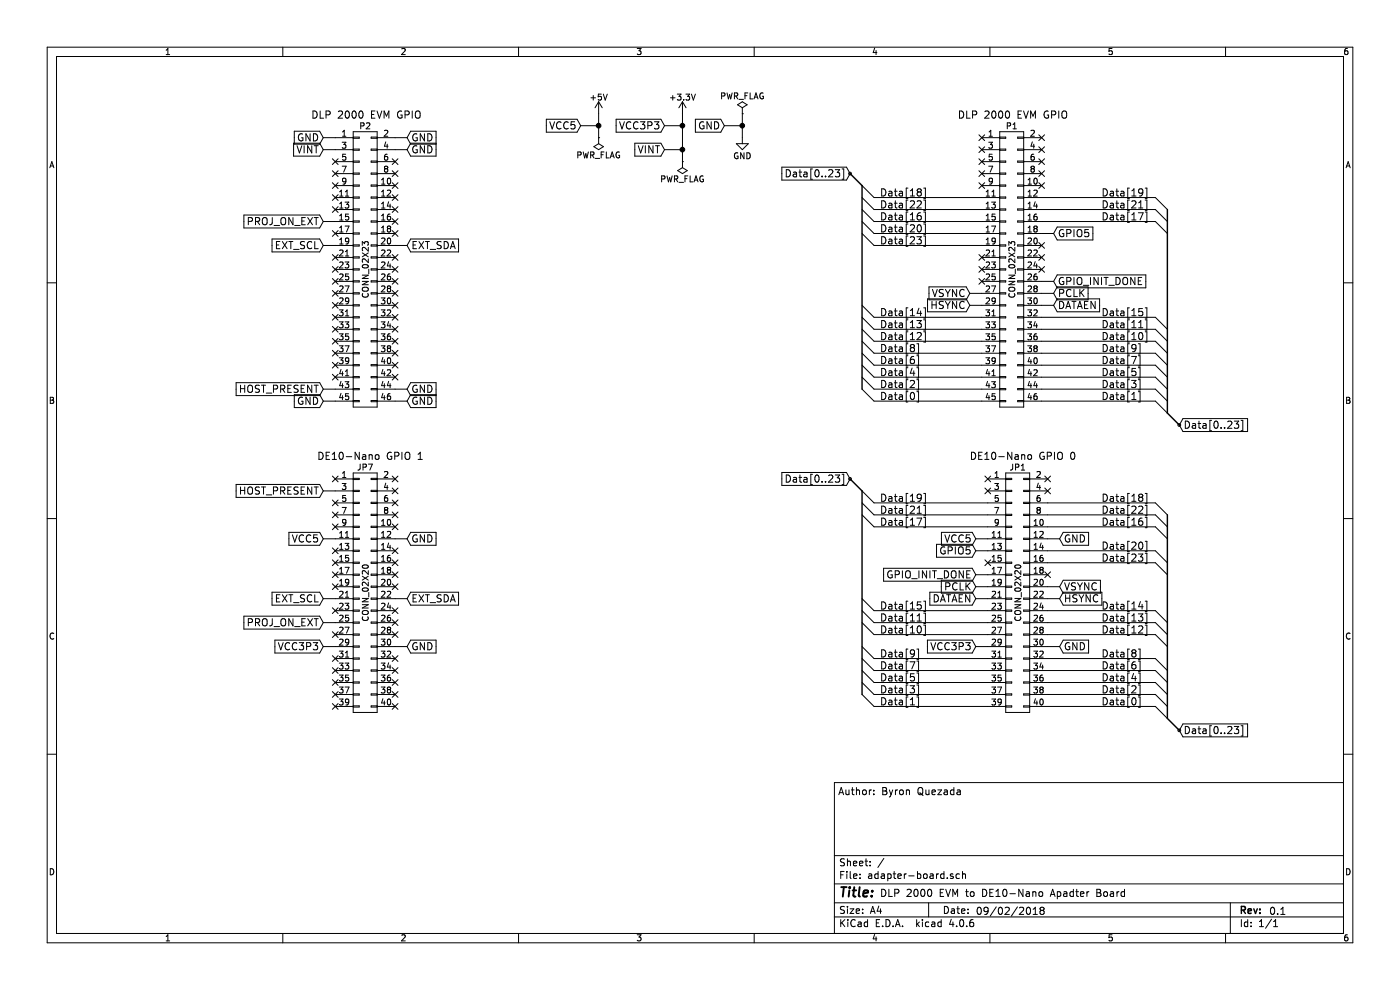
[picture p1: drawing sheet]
EESchema Schematic File Version 2
LIBS:power
LIBS:device
LIBS:transistors
LIBS:conn
LIBS:linear
LIBS:regul
LIBS:74xx
LIBS:cmos4000
LIBS:adc-dac
LIBS:memory
LIBS:xilinx
LIBS:microcontrollers
LIBS:dsp
LIBS:microchip
LIBS:analog_switches
LIBS:motorola
LIBS:texas
LIBS:intel
LIBS:audio
LIBS:interface
LIBS:digital-audio
LIBS:philips
LIBS:display
LIBS:cypress
LIBS:siliconi
LIBS:opto
LIBS:atmel
LIBS:contrib
LIBS:valves
LIBS:adapter-board-cache
EELAYER 25 0
EELAYER END
$Descr A4 11693 8268
encoding utf-8
Sheet 1 1
Title ""
Date ""
Rev ""
Comp ""
Comment1 ""
Comment2 ""
Comment3 ""
Comment4 ""
$EndDescr
$Comp
L CONN_02X20 JP1
U 1 1
P 8500 4950
F 0 "JP1" H 8500 6000 50  0000 C CNN
F 1 "CONN_02X20" V 8500 4950 50  0000 C CNN
F 2 "Socket_Strips:Socket_Strip_Straight_2x20_Pitch2.54mm" H 8500 4000 50  0001 C CNN
F 3 "" H 8500 4000 50  0001 C CNN
	1    8500 4950
	1    0    0    -1  
$EndComp
$Comp
L CONN_02X23 P1
U 1 1
P 8450 2250
F 0 "P1" H 8450 3450 50  0000 C CNN
F 1 "CONN_02X23" V 8450 2250 50  0000 C CNN
F 2 "Socket_Strips:Socket_Strip_Straight_2x23_Pitch2.54mm" H 8450 1400 50  0001 C CNN
F 3 "" H 8450 1400 50  0001 C CNN
	1    8450 2250
	1    0    0    -1  
$EndComp
Text Notes 8150 7650 0    60   ~ 0
09/02/2018
Text Notes 10600 7650 0    60   ~ 0
0.1
Text Notes 7350 7500 0    60   ~ 0
DLP 2000 EVM to DE10-Nano Apadter Board
Entry Wire Line
	9650 3350 9750 3450
Entry Wire Line
	9650 3250 9750 3350
Entry Wire Line
	9650 3150 9750 3250
Entry Wire Line
	9650 3050 9750 3150
Entry Wire Line
	9650 2950 9750 3050
Entry Wire Line
	9650 2850 9750 2950
Entry Wire Line
	9650 2750 9750 2850
Entry Wire Line
	9650 2650 9750 2750
Text Label 9200 2650 0    60   ~ 0
Data[15]
Text Label 9200 2750 0    60   ~ 0
Data[11]
Text Label 9200 2850 0    60   ~ 0
Data[10]
Text Label 9200 2950 0    60   ~ 0
Data[9]
Text Label 9200 3050 0    60   ~ 0
Data[7]
Text Label 9200 3150 0    60   ~ 0
Data[5]
Text Label 9200 3250 0    60   ~ 0
Data[3]
Text Label 9200 3350 0    60   ~ 0
Data[1]
Entry Wire Line
	9650 1850 9750 1950
Entry Wire Line
	9650 1750 9750 1850
Entry Wire Line
	9650 1650 9750 1750
Text Label 9200 1650 0    60   ~ 0
Data[19]
Text Label 9200 1750 0    60   ~ 0
Data[21]
Text Label 9200 1850 0    60   ~ 0
Data[17]
Entry Wire Line
	9650 5900 9750 6000
Entry Wire Line
	9650 5800 9750 5900
Entry Wire Line
	9650 5700 9750 5800
Entry Wire Line
	9650 5600 9750 5700
Entry Wire Line
	9650 5300 9750 5400
Entry Wire Line
	9650 5200 9750 5300
Text Label 7350 5100 0    60   ~ 0
Data[15]
Text Label 7350 5200 0    60   ~ 0
Data[11]
Text Label 7350 5600 0    60   ~ 0
Data[7]
Text Label 7350 5700 0    60   ~ 0
Data[5]
Text Label 7350 5800 0    60   ~ 0
Data[3]
Text Label 7350 5900 0    60   ~ 0
Data[1]
Entry Wire Line
	9650 4400 9750 4500
Entry Wire Line
	9650 4300 9750 4400
Entry Wire Line
	9650 4200 9750 4300
Text Label 7350 4200 0    60   ~ 0
Data[19]
Text Label 7350 4300 0    60   ~ 0
Data[21]
Text Label 7350 4400 0    60   ~ 0
Data[17]
Entry Wire Line
	9650 5100 9750 5200
Entry Wire Line
	7200 5800 7300 5900
Entry Wire Line
	7200 5700 7300 5800
Entry Wire Line
	7200 5600 7300 5700
Entry Wire Line
	7200 5500 7300 5600
Entry Wire Line
	7200 5400 7300 5500
Entry Wire Line
	7200 5200 7300 5300
Entry Wire Line
	7200 5100 7300 5200
Text Label 9200 4600 0    60   ~ 0
Data[20]
Entry Wire Line
	7200 5000 7300 5100
Entry Wire Line
	7200 4300 7300 4400
Entry Wire Line
	7200 4200 7300 4300
Entry Wire Line
	7200 4100 7300 4200
Text Label 9200 4200 0    60   ~ 0
Data[18]
Text Label 9200 4300 0    60   ~ 0
Data[22]
Text Label 9200 4400 0    60   ~ 0
Data[16]
Text Label 9200 5100 0    60   ~ 0
Data[14]
Text Label 9200 5200 0    60   ~ 0
Data[13]
Text Label 9200 5500 0    60   ~ 0
Data[8]
Text Label 9200 5600 0    60   ~ 0
Data[6]
Text Label 9200 5700 0    60   ~ 0
Data[4]
Text Label 9200 5800 0    60   ~ 0
Data[2]
Text Label 9200 5900 0    60   ~ 0
Data[0]
Entry Wire Line
	9650 5500 9750 5600
Text Label 7350 5500 0    60   ~ 0
Data[9]
Entry Wire Line
	7200 3250 7300 3350
Entry Wire Line
	7200 3150 7300 3250
Entry Wire Line
	7200 3050 7300 3150
Entry Wire Line
	7200 2950 7300 3050
Entry Wire Line
	7200 2850 7300 2950
Entry Wire Line
	7200 2650 7300 2750
Entry Wire Line
	7200 2550 7300 2650
Entry Wire Line
	7200 1950 7300 2050
Text Label 7350 2050 0    60   ~ 0
Data[23]
Entry Wire Line
	7200 1750 7300 1850
Entry Wire Line
	7200 1650 7300 1750
Entry Wire Line
	7200 1550 7300 1650
Text Label 7350 1650 0    60   ~ 0
Data[18]
Text Label 7350 1750 0    60   ~ 0
Data[22]
Text Label 7350 1850 0    60   ~ 0
Data[16]
Text Label 7350 2650 0    60   ~ 0
Data[14]
Text Label 7350 2750 0    60   ~ 0
Data[13]
Text Label 7350 2950 0    60   ~ 0
Data[8]
Text Label 7350 3050 0    60   ~ 0
Data[6]
Text Label 7350 3150 0    60   ~ 0
Data[4]
Text Label 7350 3250 0    60   ~ 0
Data[2]
Text Label 7350 3350 0    60   ~ 0
Data[0]
Entry Wire Line
	7200 1850 7300 1950
Entry Wire Line
	7200 2750 7300 2850
Text Label 7350 1950 0    60   ~ 0
Data[20]
Text Label 7350 2850 0    60   ~ 0
Data[12]
NoConn ~ 8200 1150
NoConn ~ 8700 1150
NoConn ~ 8200 1250
NoConn ~ 8700 1250
NoConn ~ 8200 1350
NoConn ~ 8700 1350
NoConn ~ 8200 1450
NoConn ~ 8700 1450
NoConn ~ 8200 1550
NoConn ~ 8700 1550
NoConn ~ 8700 2050
NoConn ~ 8200 2150
NoConn ~ 8700 2150
NoConn ~ 8200 2250
NoConn ~ 8700 2250
NoConn ~ 8200 2350
Text Label 9200 4700 0    60   ~ 0
Data[23]
Text Label 9200 5300 0    60   ~ 0
Data[12]
Entry Wire Line
	9650 4600 9750 4700
Text Label 7350 5300 0    60   ~ 0
Data[10]
NoConn ~ 8250 4000
NoConn ~ 8750 4000
NoConn ~ 8250 4100
NoConn ~ 8750 4100
Text Notes 8100 3850 0    60   ~ 0
DE10-Nano GPIO 0
Text Notes 8000 1000 0    60   ~ 0
DLP 2000 EVM GPIO
$Comp
L +5V #PWR01
U 1 1
P 5000 950
F 0 "#PWR01" H 5000 800 50  0001 C CNN
F 1 "+5V" H 5000 1090 50  0000 C CNN
F 2 "" H 5000 950 50  0001 C CNN
F 3 "" H 5000 950 50  0001 C CNN
	1    5000 950 
	1    0    0    -1  
$EndComp
$Comp
L +3.3V #PWR02
U 1 1
P 5700 950
F 0 "#PWR02" H 5700 800 50  0001 C CNN
F 1 "+3.3V" H 5700 1090 50  0000 C CNN
F 2 "" H 5700 950 50  0001 C CNN
F 3 "" H 5700 950 50  0001 C CNN
	1    5700 950 
	1    0    0    -1  
$EndComp
$Comp
L GND #PWR03
U 1 1
P 6200 1150
F 0 "#PWR03" H 6200 900 50  0001 C CNN
F 1 "GND" H 6200 1000 50  0000 C CNN
F 2 "" H 6200 1150 50  0001 C CNN
F 3 "" H 6200 1150 50  0001 C CNN
	1    6200 1150
	1    0    0    -1  
$EndComp
Text GLabel 6050 1050 0    60   Input ~ 0
GND
Text GLabel 5550 1050 0    60   Input ~ 0
VCC3P3
Text GLabel 4850 1050 0    60   Input ~ 0
VCC5
Text GLabel 8850 4500 2    60   Input ~ 0
GND
Text GLabel 8850 5400 2    60   Input ~ 0
GND
$Comp
L PWR_FLAG #FLG04
U 1 1
P 5000 1150
F 0 "#FLG04" H 5000 1225 50  0001 C CNN
F 1 "PWR_FLAG" H 5000 1300 50  0000 C CNN
F 2 "" H 5000 1150 50  0001 C CNN
F 3 "" H 5000 1150 50  0001 C CNN
	1    5000 1150
	-1   0    0    1   
$EndComp
$Comp
L PWR_FLAG #FLG05
U 1 1
P 6200 950
F 0 "#FLG05" H 6200 1025 50  0001 C CNN
F 1 "PWR_FLAG" H 6200 1100 50  0000 C CNN
F 2 "" H 6200 950 50  0001 C CNN
F 3 "" H 6200 950 50  0001 C CNN
	1    6200 950 
	1    0    0    -1  
$EndComp
Text GLabel 8150 4500 0    60   Input ~ 0
VCC5
Text GLabel 8150 5400 0    60   Input ~ 0
VCC3P3
$Comp
L PWR_FLAG #FLG06
U 1 1
P 5700 1350
F 0 "#FLG06" H 5700 1425 50  0001 C CNN
F 1 "PWR_FLAG" H 5700 1500 50  0000 C CNN
F 2 "" H 5700 1350 50  0001 C CNN
F 3 "" H 5700 1350 50  0001 C CNN
	1    5700 1350
	-1   0    0    1   
$EndComp
Text Notes 7000 6650 0    60   ~ 0
Author: Byron Quezada
NoConn ~ 8250 4700
Entry Wire Line
	9650 4700 9750 4800
NoConn ~ 8750 4800
Text GLabel 8850 4900 2    60   Input ~ 0
VSYNC
Text GLabel 8850 5000 2    60   Input ~ 0
HSYNC
Text GLabel 8800 2550 2    60   Input ~ 0
DATAEN
Text GLabel 8800 2450 2    60   Input ~ 0
PCLK
Text GLabel 8800 2350 2    60   Input ~ 0
GPIO_INIT_DONE
Text GLabel 8800 1950 2    60   Input ~ 0
GPIO5
Text GLabel 7100 1450 0    60   Input ~ 0
Data[0..23]
Text GLabel 8100 2450 0    60   Input ~ 0
VSYNC
Text GLabel 8100 2550 0    60   Input ~ 0
HSYNC
Entry Bus Bus
	7100 1450 7200 1550
Text GLabel 9850 6100 2    60   Input ~ 0
Data[0..23]
Entry Bus Bus
	9750 6000 9850 6100
Text GLabel 8150 4600 0    60   Input ~ 0
GPIO5
Text GLabel 8150 4800 0    60   Input ~ 0
GPIO_INIT_DONE
Text GLabel 8150 4900 0    60   Input ~ 0
PCLK
Text GLabel 8150 5000 0    60   Input ~ 0
DATAEN
Wire Wire Line
	9650 1650 8700 1650
Wire Wire Line
	9650 1750 8700 1750
Wire Wire Line
	9650 1850 8700 1850
Wire Wire Line
	8800 2350 8700 2350
Wire Wire Line
	8800 2450 8700 2450
Wire Wire Line
	8800 2550 8700 2550
Wire Wire Line
	9650 2650 8700 2650
Wire Wire Line
	9650 2750 8700 2750
Wire Wire Line
	9650 2850 8700 2850
Wire Wire Line
	9650 2950 8700 2950
Wire Wire Line
	9650 3050 8700 3050
Wire Wire Line
	9650 3150 8700 3150
Wire Wire Line
	9650 3250 8700 3250
Wire Wire Line
	9650 3350 8700 3350
Wire Wire Line
	8250 4200 7300 4200
Wire Wire Line
	8250 4300 7300 4300
Wire Wire Line
	8250 4400 7300 4400
Wire Wire Line
	8250 5100 7300 5100
Wire Wire Line
	8250 5200 7300 5200
Wire Wire Line
	8250 5600 7300 5600
Wire Wire Line
	8250 5700 7300 5700
Wire Wire Line
	8250 5800 7300 5800
Wire Wire Line
	8250 5900 7300 5900
Wire Wire Line
	8250 5500 7300 5500
Wire Wire Line
	8200 2050 7300 2050
Wire Wire Line
	7300 1850 8200 1850
Wire Wire Line
	7300 1750 8200 1750
Wire Wire Line
	7300 1650 8200 1650
Wire Wire Line
	7300 2650 8200 2650
Wire Wire Line
	7300 2750 8200 2750
Wire Wire Line
	7300 2950 8200 2950
Wire Wire Line
	7300 3050 8200 3050
Wire Wire Line
	7300 3150 8200 3150
Wire Wire Line
	7300 3250 8200 3250
Wire Wire Line
	7300 3350 8200 3350
Wire Wire Line
	8200 1950 7300 1950
Wire Wire Line
	8200 2850 7300 2850
Wire Wire Line
	8250 5300 7300 5300
Wire Wire Line
	4850 1050 5000 1050
Connection ~ 5000 1050
Wire Wire Line
	5000 950  5000 1150
Wire Wire Line
	6200 950  6200 1150
Wire Wire Line
	6050 1050 6200 1050
Connection ~ 6200 1050
Wire Wire Line
	8150 5400 8250 5400
Wire Wire Line
	8750 5100 9650 5100
Wire Wire Line
	8750 5200 9650 5200
Wire Wire Line
	8750 5300 9650 5300
Wire Wire Line
	8750 5500 9650 5500
Wire Wire Line
	8750 5600 9650 5600
Wire Wire Line
	8750 5700 9650 5700
Wire Wire Line
	8750 5800 9650 5800
Wire Wire Line
	8750 5900 9650 5900
Wire Wire Line
	8850 5400 8750 5400
Wire Wire Line
	9650 4200 8750 4200
Wire Wire Line
	9650 4300 8750 4300
Wire Wire Line
	9650 4400 8750 4400
Wire Wire Line
	9650 4600 8750 4600
Wire Wire Line
	9650 4700 8750 4700
Wire Wire Line
	8850 4900 8750 4900
Wire Wire Line
	8700 1950 8800 1950
Wire Wire Line
	8100 2450 8200 2450
Wire Wire Line
	8850 4500 8750 4500
Wire Wire Line
	8250 4500 8150 4500
Wire Wire Line
	8150 4600 8250 4600
Wire Wire Line
	8150 4900 8250 4900
Wire Wire Line
	8150 4800 8250 4800
Wire Wire Line
	8150 5000 8250 5000
Wire Wire Line
	8750 5000 8850 5000
Wire Wire Line
	8100 2550 8200 2550
Text GLabel 9850 3550 2    60   Input ~ 0
Data[0..23]
Text GLabel 7100 4000 0    60   Input ~ 0
Data[0..23]
Entry Bus Bus
	7100 4000 7200 4100
Entry Bus Bus
	9750 3450 9850 3550
Wire Bus Line
	7200 1550 7200 3250
Wire Bus Line
	9750 1750 9750 3450
Wire Bus Line
	7200 4100 7200 5800
Wire Bus Line
	9750 4300 9750 6000
Text GLabel 5550 1250 0    60   Input ~ 0
VINT
Wire Wire Line
	5700 950  5700 1350
Wire Wire Line
	5550 1050 5700 1050
Connection ~ 5700 1050
Wire Wire Line
	5550 1250 5700 1250
Connection ~ 5700 1250
$Comp
L CONN_02X20 JP7
U 1 1
P 3050 4950
F 0 "JP7" H 3050 6000 50  0000 C CNN
F 1 "CONN_02X20" V 3050 4950 50  0000 C CNN
F 2 "Socket_Strips:Socket_Strip_Straight_2x20_Pitch2.54mm" H 3050 4000 50  0001 C CNN
F 3 "" H 3050 4000 50  0001 C CNN
	1    3050 4950
	1    0    0    -1  
$EndComp
$Comp
L CONN_02X23 P2
U 1 1
P 3050 2250
F 0 "P2" H 3050 3450 50  0000 C CNN
F 1 "CONN_02X23" V 3050 2250 50  0000 C CNN
F 2 "Socket_Strips:Socket_Strip_Straight_2x23_Pitch2.54mm" H 3050 1400 50  0001 C CNN
F 3 "" H 3050 1400 50  0001 C CNN
	1    3050 2250
	1    0    0    -1  
$EndComp
NoConn ~ 2800 1350
NoConn ~ 3300 1350
NoConn ~ 2800 1450
NoConn ~ 3300 1450
NoConn ~ 2800 1550
NoConn ~ 3300 1550
NoConn ~ 2800 2150
NoConn ~ 3300 2150
NoConn ~ 2800 2250
NoConn ~ 3300 2250
NoConn ~ 2800 2350
NoConn ~ 2800 4000
NoConn ~ 3300 4000
Text Notes 2600 1000 0    60   ~ 0
DLP 2000 EVM GPIO
NoConn ~ 2800 4700
NoConn ~ 3300 4800
Text GLabel 2700 1150 0    60   Input ~ 0
GND
Wire Wire Line
	2700 1150 2800 1150
Text GLabel 3400 1150 2    60   Input ~ 0
GND
Wire Wire Line
	3400 1150 3300 1150
Text GLabel 3400 1250 2    60   Input ~ 0
GND
Wire Wire Line
	3400 1250 3300 1250
Text GLabel 2700 5400 0    60   Input ~ 0
VCC3P3
Text GLabel 3400 5400 2    60   Input ~ 0
GND
Wire Wire Line
	3400 5400 3300 5400
Wire Wire Line
	2700 5400 2800 5400
Text GLabel 3400 4500 2    60   Input ~ 0
GND
Wire Wire Line
	3400 4500 3300 4500
Text GLabel 2700 4500 0    60   Input ~ 0
VCC5
Wire Wire Line
	2700 4500 2800 4500
Text GLabel 3400 3350 2    60   Input ~ 0
GND
Wire Wire Line
	3400 3350 3300 3350
Text GLabel 3400 3250 2    60   Input ~ 0
GND
Wire Wire Line
	3400 3250 3300 3250
Text GLabel 2700 3350 0    60   Input ~ 0
GND
Wire Wire Line
	2800 3350 2700 3350
Text GLabel 2700 3250 0    60   Input ~ 0
HOST_PRESENT
Wire Wire Line
	2700 3250 2800 3250
Text GLabel 2700 2050 0    60   Input ~ 0
EXT_SCL
Wire Wire Line
	2700 2050 2800 2050
Text GLabel 3400 2050 2    60   Input ~ 0
EXT_SDA
Wire Wire Line
	3400 2050 3300 2050
Text GLabel 2700 1850 0    60   Input ~ 0
PROJ_ON_EXT
Wire Wire Line
	2700 1850 2800 1850
NoConn ~ 3300 1650
NoConn ~ 2800 1650
NoConn ~ 3300 1750
NoConn ~ 2800 1750
NoConn ~ 3300 1850
NoConn ~ 3300 1950
NoConn ~ 2800 1950
NoConn ~ 3300 2350
NoConn ~ 3300 2450
NoConn ~ 3300 2550
NoConn ~ 3300 2650
NoConn ~ 3300 2750
NoConn ~ 3300 2850
NoConn ~ 3300 2950
NoConn ~ 3300 3050
NoConn ~ 3300 3150
NoConn ~ 2800 2450
NoConn ~ 2800 2550
NoConn ~ 2800 2650
NoConn ~ 2800 2750
NoConn ~ 2800 2850
NoConn ~ 2800 2950
NoConn ~ 2800 3050
NoConn ~ 2800 3150
Text Notes 2650 3850 0    60   ~ 0
DE10-Nano GPIO 1
Text GLabel 2700 1250 0    60   Input ~ 0
VINT
Wire Wire Line
	2700 1250 2800 1250
Text GLabel 3400 5000 2    60   Input ~ 0
EXT_SDA
Wire Wire Line
	3400 5000 3300 5000
Text GLabel 2700 5000 0    60   Input ~ 0
EXT_SCL
Wire Wire Line
	2800 5000 2700 5000
Text GLabel 2700 5200 0    60   Input ~ 0
PROJ_ON_EXT
Wire Wire Line
	2700 5200 2800 5200
Text GLabel 2700 4100 0    60   Input ~ 0
HOST_PRESENT
Wire Wire Line
	2800 4100 2700 4100
NoConn ~ 3300 5900
NoConn ~ 2800 5900
NoConn ~ 2800 5800
NoConn ~ 2800 5700
NoConn ~ 2800 5600
NoConn ~ 2800 5500
NoConn ~ 2800 5300
NoConn ~ 2800 4900
NoConn ~ 2800 4800
NoConn ~ 2800 4600
NoConn ~ 2800 4400
NoConn ~ 2800 4300
NoConn ~ 2800 4200
NoConn ~ 3300 5800
NoConn ~ 3300 5700
NoConn ~ 3300 5600
NoConn ~ 3300 5500
NoConn ~ 3300 5300
NoConn ~ 3300 5200
NoConn ~ 3300 5100
NoConn ~ 3300 4900
NoConn ~ 3300 4700
NoConn ~ 3300 4600
NoConn ~ 3300 4400
NoConn ~ 3300 4300
NoConn ~ 3300 4200
NoConn ~ 3300 4100
NoConn ~ 2800 5100
$EndSCHEMATC
